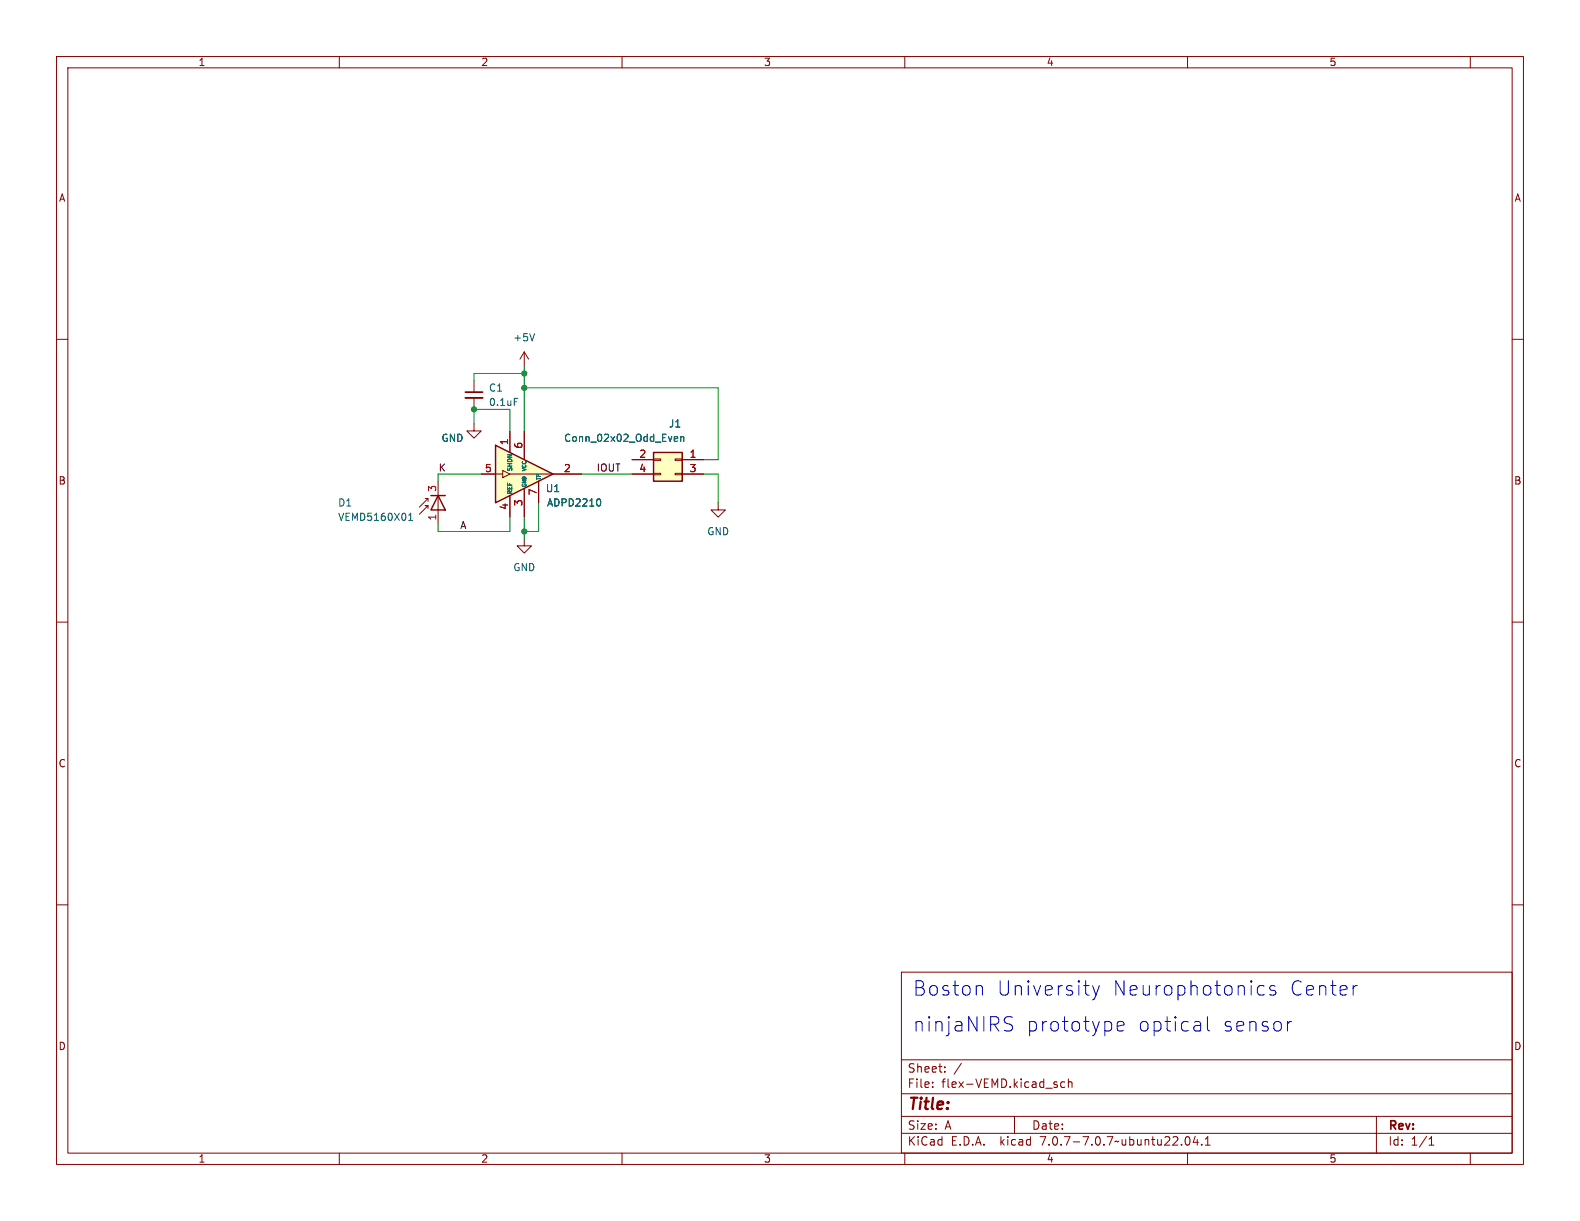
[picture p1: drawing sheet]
<svg xmlns="http://www.w3.org/2000/svg" width="279mm" height="216mm" viewBox="0 0 279 216" stroke-linecap="round" stroke-linejoin="round" font-family="sans-serif">
<g fill="none" stroke="#840000" stroke-width=".18">
<path d="M10 10h259.4v195.9h-259.4zM12 12h255.4v191.9h-255.4zM60 10v2M110 10v2M160 10v2M210 10v2M260 10v2M10 60h2M267.4 60h2M92.7 95.3v1.2h1.3l-1.3 1.3-1.3-1.3h1.3M127 88.9v1.3h1.3l-1.3 1.2-1.3-1.2h1.3M10 110h2"/>
<path d="M267.4 110h2M10 160h2M267.4 160h2M159.4 171.9h108v32h-108zM159.4 197.4h108M159.4 193.4h108M159.4 187.4h108M164.9 192.1v.2M164.9 191.4v.1M167.1 189.4v.2M167.1 188.7v.1M170 188l-1.3 1.9"/>
<path d="M179.4 197.4v3M186.9 191.9v.3M188.3 191.4l-.4-.1-.3 .3v.4l.1 .2h.6M188.9 191.4l.2-.1 .4 .1 .1 .9M188.9 190.8v1.5M243.4 197.4v6.5M60 203.9v2M110 203.9v2M159.4 200.4h108M160 203.9v2M209.7 201.1l.2-.1a.81 .81 0 0 1 .6 .6 .81 .81 0 0 1-.3 .8l-.1 .1a.81 .81 0 0 1-.4-1.4zM210 203.9v2"/>
<path d="M211.4 200.9l-.4 1.1h.9M211.7 201.5v1M212.5 202.3v.2M213.1 202.5h.9M213.1 201.4l.5-.4v1.5M252.7 202.5h.9M252.7 201.4l.4-.4v1.5M260 203.9v2"/>
</g>
<path d="M87.6 78.7l10.2 5.1-10.2 5.1z" fill="#ffffc2"/>
<g fill="none" stroke="#840000" stroke-width=".18">
<path d="M83.8 74.9v1.3h1.3l-1.3 1.3-1.3-1.3h1.3M83.8 67.3v2M83.8 70.4v2M90.2 76.2v3.8M92.7 62.2v2.6M92.7 76.2v5.1M92.7 62.2l-.8 1.3M92.7 62.2l.8 1.3M75.2 88.1h.5l-1.5 1.6M75.7 89.9v-.5h-.5h.5l-1.5 1.5M75.7 88.1v.5M77.5 85.1v7.6"/>
<path d="M85.1 83.8h3.8M88.9 83.2l1.3 .6-1.3 .7zM90.2 83.8h12.7M90.2 87.6v3.8M92.7 86.4v5M95.2 85.1v3.8M111.8 83.8h3.8M111.8 81.3h3.8M115.6 83.7h1.2v.2h-1.2zM115.6 81.2h1.2v.2h-1.2zM119.4 83.7h1.2v.2h-1.2zM119.4 81.2h1.2v.2h-1.2z"/>
<path d="M120.6 83.8h3.9M120.6 81.3h3.9"/>
</g>
<path d="M87.6 78.7l10.2 5.1-10.2 5.1zM76.2 87.6h2.5M77.5 87.6l1.2 2.6h-2.5zM115.6 80h5v5.1h-5z" fill="none" stroke="#840000" stroke-width=".25"/>
<path d="M94.5 59l-.4 1.3M90.9 70.4h.7M119.4 77.2l.4 .1v.2l-.6 .1M119.8 78h-.4M120.4 77.3l.2-.1 .3 .1v.7M120.4 77.2v.8M72.3 92h.7M72.3 91.1l.3-.4v1.3M105.9 88.2a.79 .79 0 0 1 0 1.3" fill="none" stroke="#006464" stroke-width=".18"/>
<path d="M82.3 70.4h3" fill="none" stroke="#840000" stroke-width=".33"/>
<path d="M82.3 69.3h3" fill="none" stroke="#840000" stroke-width=".3"/>
<path d="M115.6 80h5v5.1h-5z" fill="#ffffc2" stroke="#ffffc2" stroke-width=".18"/>
<g fill="none" stroke="#0000c2" stroke-width=".18">
<path d="M173 174.3h.4l.3 .3v1.4M178.1 179.8l.9 .1M193.2 174.3l.6 1.7M193.8 176l-.2 .6-.4 .2M194.4 174.3l-.6 1.7M213.5 179.8v2.1l.4 .4M222.4 175.5l.4 .5 .8-.2M223.6 174.4l-.8-.1-.4 .5M225.5 174.4l-.6-.1-.4 .3 .1 .4 .9 .2 .1 .3-.1 .3-.2 .2-.8-.2M240 174.3l-.5 .1M178.1 181a.93 .93 0 0 1 .9 .6 .65 .65 0 0 1-.4 .7h-.6M197.6 181.5l1.2-.3-.2-.5-.7-.1-.3 .4v.9l.1 .3 .2 .1 .7-.1"/>
<path d="M212.2 180.7l.1 .3v1.3M212.3 182.2l-.2 .1M212.3 181.2l-.2 .1M228.4 180.6a.65 .65 0 0 0-.7 .5"/>
</g>
<path d="M83.8 74.9v-2.5h6.4v3.8M92.7 68.6h34.3v12.7h-2.5M92.7 64.8v11.4M92.7 66h-8.9v1.3M85.1 83.8h-7.6v1.3M90.2 91.4v2.6h-12.7v-1.3M92.7 91.4v3.9M95.2 88.9v5.1h-2.5M102.9 83.8h8.9M124.5 83.8h2.5v5.1" fill="none" stroke="#009600" stroke-width=".18"/>
<g fill="#009600" stroke="#009600" stroke-width=".18">
<circle cx="92.7" cy="66" r=".46"/>
<circle cx="92.7" cy="68.6" r=".46"/>
<circle cx="83.8" cy="72.4" r=".46"/>
<circle cx="92.7" cy="94" r=".46"/>
</g>
<g font-size="3.5" fill="#0000c2">
<text x="161.3" y="176.3">Boston</text>
<text x="176.1" y="176.3">University</text>
<text x="196.5" y="176.3">Neurophotonics</text>
<text x="227.8" y="176.3">Center</text>
<text x="161.3" y="182.6">ninjaNIRS</text>
<text x="181.3" y="182.6">prototype</text>
<text x="201" y="182.6">optical</text>
<text x="215.9" y="182.6">sensor</text>
</g>
<text font-size="2.8" fill="#840000" x="160.4" y="196.8">Title:</text>
<g font-size="2.1" fill="#840000">
<text x="160.4" y="189.9">Sheet:</text>
<text x="160.4" y="192.6">File:</text>
<text x="166.5" y="192.6">flex-VEMD.kicad_sch</text>
<text x="160.4" y="202.8">KiCad</text>
<text x="160.4" y="200">Size:</text>
<text x="167.1" y="200">A</text>
<text x="168.1" y="202.8">E.D.A.</text>
<text x="177" y="202.8">kicad</text>
<text x="182.4" y="200">Date:</text>
<text x="184.2" y="202.8">7.0.7-7.0.7~ubuntu22.04.1</text>
<text x="245.4" y="200.2">Rev:</text>
<text x="245.4" y="202.8">Id:</text>
<text x="249.5" y="202.8">1/1</text>
</g>
<g font-size="1.8" fill="#840000">
<text x="35" y="11.9">1</text>
<text x="85" y="11.9">2</text>
<text x="135" y="11.9">3</text>
<text x="185" y="11.9">4</text>
<text x="235" y="11.9">5</text>
<text x="10.3" y="35.9">A</text>
<text x="267.7" y="35.9">A</text>
<text x="10.3" y="85.9">B</text>
<text x="267.7" y="85.9">B</text>
<text x="10.3" y="135.9">C</text>
<text x="267.7" y="135.9">C</text>
<text x="10.3" y="185.9">D</text>
<text x="267.7" y="185.9">D</text>
<text x="35" y="205.8">1</text>
<text x="85" y="205.8">2</text>
<text x="135" y="205.8">3</text>
<text x="185" y="205.8">4</text>
<text x="235" y="205.8">5</text>
</g>
<g font-size="1.8" fill="#006464">
<text x="90.7" y="60.6">+5V</text>
<text x="86.4" y="69.4">C1</text>
<text x="86.4" y="72">0.1uF</text>
<text x="118.2" y="75.8">J1</text>
<text x="78" y="78.3">GND</text>
<text x="99.7" y="78.3">Conn_02x02_Odd_Even</text>
<text x="59.7" y="89.8">D1</text>
<text x="96.4" y="87.2">U1</text>
<text x="96.6" y="89.8">ADPD2210</text>
<text x="59.7" y="92.3">VEMD5160X01</text>
<text x="125" y="94.8">GND</text>
<text x="90.7" y="101.2">GND</text>
</g>
<g font-size="1.8" fill="#0f0f0f">
<text x="77.5" y="83.5">K</text>
<text x="105.4" y="83.5">IOUT</text>
<text x="81.3" y="93.6">A</text>
</g>
<g font-size="1.8" fill="#a90000">
<text x="85.7" y="83.6">5</text>
<text x="89.9" y="78.8" transform="rotate(-90 89.9 78.8)">1</text>
<text x="92.5" y="79.4" transform="rotate(-90 92.5 79.4)">6</text>
<text x="99.6" y="83.6">2</text>
<text x="113" y="81">2</text>
<text x="113" y="83.6">4</text>
<text x="121.8" y="81">1</text>
<text x="121.8" y="83.6">3</text>
<text x="77.2" y="87.1" transform="rotate(-90 77.2 87.1)">3</text>
<text x="92.5" y="89.6" transform="rotate(-90 92.5 89.6)">3</text>
<text x="95" y="87.7" transform="rotate(-90 95 87.7)">7</text>
<text x="77.2" y="92.1" transform="rotate(-90 77.2 92.1)">1</text>
<text x="89.9" y="90.2" transform="rotate(-90 89.9 90.2)">4</text>
</g>
<g font-size="1.1" fill="#006464">
<text x="90.8" y="83.5" transform="rotate(-90 90.8 83.5)">SHDN</text>
<text x="90.8" y="87.5" transform="rotate(-90 90.8 87.5)">REF</text>
</g>
<g font-size=".9" fill="#006464">
<text x="93.2" y="83.5" transform="rotate(-90 93.2 83.5)">VCC</text>
<text x="93.2" y="86.2" transform="rotate(-90 93.2 86.2)">GND</text>
<text x="95.8" y="85" transform="rotate(-90 95.8 85)">TP</text>
</g>
</svg>
